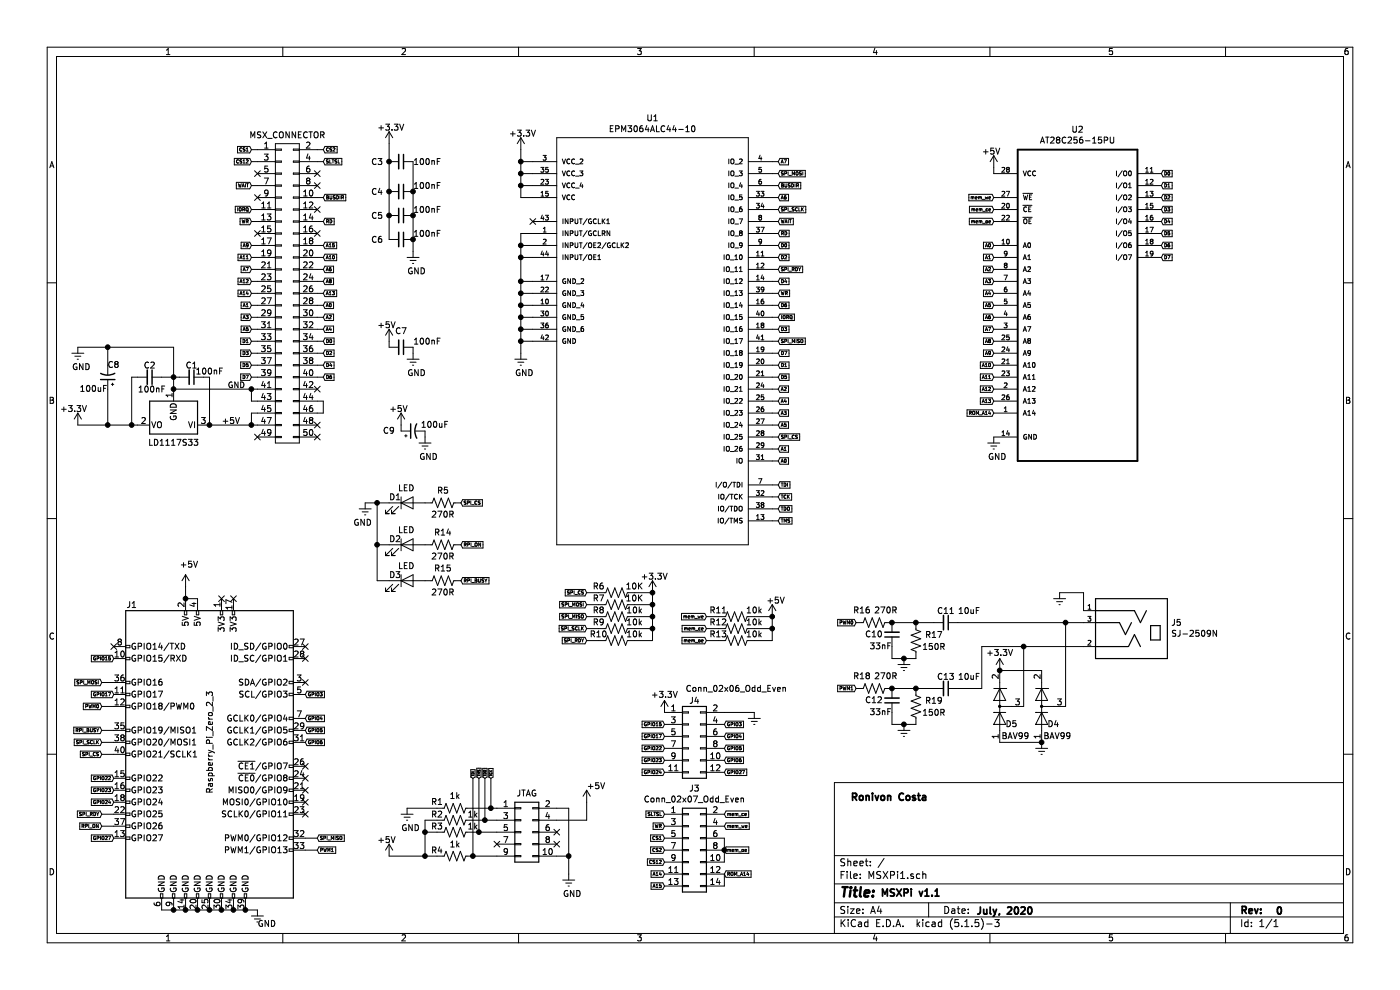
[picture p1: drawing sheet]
EESchema Schematic File Version 4
EELAYER 30 0
EELAYER END
$Descr A4 11693 8268
encoding utf-8
Sheet 1 1
Title ""
Date ""
Rev ""
Comp ""
Comment1 ""
Comment2 ""
Comment3 ""
Comment4 ""
$EndDescr
$Comp
L Connector:Raspberry_Pi_2_3 J1
U 1 1
P 1750 6300
F 0 "J1" H 1100 7550 50  0000 C CNN
F 1 "Raspberry_Pi_Zero_2_3" V 1750 6400 50  0000 C CNN
F 2 "Connector_PinHeader_2.54mm:PinHeader_2x20_P2.54mm_Vertical" H 1750 6300 50  0001 C CNN
F 3 "https://www.raspberrypi.org/documentation/hardware/raspberrypi/schematics/rpi_SCH_3bplus_1p0_reduced.pdf" H 1750 6300 50  0001 C CNN
	1    1750 6300
	1    0    0    -1  
$EndComp
$Comp
L Connector_Generic:Conn_02x05_Odd_Even J2
U 1 1
P 4350 6950
F 0 "J2" H 4400 7367 50  0001 C CNN
F 1 "JTAG" H 4400 7276 50  0000 C CNN
F 2 "Connector_IDC:IDC-Header_2x05_P2.54mm_Horizontal" H 4350 6950 50  0001 C CNN
F 3 "~" H 4350 6950 50  0001 C CNN
	1    4350 6950
	1    0    0    -1  
$EndComp
$Comp
L Device:R_US R1
U 1 1
P 3800 6750
F 0 "R1" V 3850 6900 50  0000 C CNN
F 1 "1k" V 3900 6750 50  0000 C CNN
F 2 "Resistor_THT:R_Axial_DIN0204_L3.6mm_D1.6mm_P5.08mm_Horizontal" V 3840 6740 50  0001 C CNN
F 3 "~" H 3800 6750 50  0001 C CNN
	1    3800 6750
	0    -1   -1   0   
$EndComp
$Comp
L Device:R_US R2
U 1 1
P 3800 6850
F 0 "R2" V 3750 6700 50  0000 C CNN
F 1 "1k" V 3750 7000 50  0000 C CNN
F 2 "Resistor_THT:R_Axial_DIN0204_L3.6mm_D1.6mm_P5.08mm_Horizontal" V 3840 6840 50  0001 C CNN
F 3 "~" H 3800 6850 50  0001 C CNN
	1    3800 6850
	0    1    1    0   
$EndComp
Wire Wire Line
	4150 7150 3950 7150
Wire Wire Line
	3950 6950 4000 6950
Wire Wire Line
	3650 6750 3400 6750
Wire Wire Line
	3550 6850 3650 6850
Wire Wire Line
	3650 6950 3550 6950
Connection ~ 3550 6950
Wire Wire Line
	3550 6950 3550 6850
Wire Wire Line
	3650 7150 3550 7150
Wire Wire Line
	3550 7150 3550 6950
$Comp
L Device:R_US R3
U 1 1
P 3800 6950
F 0 "R3" V 3750 6800 50  0000 C CNN
F 1 "1k" V 3750 7100 50  0000 C CNN
F 2 "Resistor_THT:R_Axial_DIN0204_L3.6mm_D1.6mm_P5.08mm_Horizontal" V 3840 6940 50  0001 C CNN
F 3 "~" H 3800 6950 50  0001 C CNN
	1    3800 6950
	0    1    1    0   
$EndComp
Text GLabel 3950 6500 1    20   Input ~ 0
TDI
Text GLabel 4000 6500 1    20   Input ~ 0
TMS
Text GLabel 4050 6500 1    20   Input ~ 0
TDO
Text GLabel 4100 6500 1    20   Input ~ 0
TCK
Connection ~ 3950 7150
Wire Wire Line
	4150 6850 4050 6850
Wire Wire Line
	4000 6500 4000 6950
Connection ~ 4000 6950
Wire Wire Line
	3950 6750 4100 6750
Wire Wire Line
	4000 6950 4150 6950
Wire Wire Line
	4050 6500 4050 6850
Connection ~ 4050 6850
Wire Wire Line
	4050 6850 3950 6850
Wire Wire Line
	4100 6500 4100 6750
Connection ~ 4100 6750
Wire Wire Line
	4100 6750 4150 6750
Wire Wire Line
	4650 7150 4750 7150
Wire Wire Line
	4750 7150 4750 7300
Wire Wire Line
	4650 6750 4750 6750
Wire Wire Line
	4750 6750 4750 7150
Connection ~ 4750 7150
$Comp
L power:+5V #PWR04
U 1 1
P 4900 6700
F 0 "#PWR04" H 4900 6550 50  0001 C CNN
F 1 "+5V" H 4915 6873 50  0001 C CNN
F 2 "" H 4900 6700 50  0001 C CNN
F 3 "" H 4900 6700 50  0001 C CNN
	1    4900 6700
	1    0    0    -1  
$EndComp
Wire Wire Line
	4900 6850 4650 6850
$Comp
L Device:R_US R4
U 1 1
P 3800 7150
F 0 "R4" V 3750 7000 50  0000 C CNN
F 1 "1k" V 3700 7150 50  0000 C CNN
F 2 "Resistor_THT:R_Axial_DIN0204_L3.6mm_D1.6mm_P5.08mm_Horizontal" V 3840 7140 50  0001 C CNN
F 3 "~" H 3800 7150 50  0001 C CNN
	1    3800 7150
	0    1    1    0   
$EndComp
$Comp
L msx_slot:CONN_02X25 P1
U 1 1
P 2400 2450
F 0 "P1" H 2400 3773 50  0001 C CNN
F 1 "MSX_CONNECTOR" H 2400 3773 50  0000 C CNN
F 2 "MyFootprints:card_edge_connector" H 2400 1700 50  0001 C CNN
F 3 "" H 2400 1700 50  0000 C CNN
	1    2400 2450
	1    0    0    -1  
$EndComp
Wire Wire Line
	2150 3250 2100 3250
Wire Wire Line
	2150 3350 2100 3350
Wire Wire Line
	2100 3350 2100 3250
Wire Wire Line
	2150 3550 2100 3550
Wire Wire Line
	2150 3450 2100 3450
Wire Wire Line
	2100 3450 2100 3550
Connection ~ 2100 3550
Text Label 1850 3550 0    50   ~ 0
+5V
Wire Wire Line
	2650 3350 2700 3350
Wire Wire Line
	2700 3350 2700 3450
Wire Wire Line
	2700 3450 2650 3450
$Comp
L Regulator_Linear:LD1117S33TR_SOT223 LD1117S33
U 1 1
P 1450 3550
F 0 "LD1117S33" H 1450 3700 50  0000 C CNN
F 1 "LD1117S33TR_SOT223" H 1450 3790 50  0001 C CNN
F 2 "Package_TO_SOT_SMD:SOT-223-3_TabPin2" H 1450 3750 50  0001 C CNN
F 3 "http://www.st.com/st-web-ui/static/active/en/resource/technical/document/datasheet/CD00000544.pdf" H 1550 3300 50  0001 C CNN
	1    1450 3550
	-1   0    0    1   
$EndComp
$Comp
L Device:C_Small C2
U 1 1
P 1250 3150
F 0 "C2" V 1150 3150 50  0000 C CNN
F 1 "100nF" V 1350 3050 50  0000 L CNN
F 2 "Capacitor_THT:C_Disc_D3.0mm_W1.6mm_P2.50mm" H 1250 3150 50  0001 C CNN
F 3 "~" H 1250 3150 50  0001 C CNN
	1    1250 3150
	0    1    1    0   
$EndComp
Wire Wire Line
	1150 3550 1100 3550
Wire Wire Line
	1150 3150 1100 3150
Wire Wire Line
	1100 3150 1100 3550
Connection ~ 1100 3550
Text Label 1900 3250 0    47   ~ 0
GND
$Comp
L Device:C_Small C1
U 1 1
P 1600 3150
F 0 "C1" V 1500 3150 50  0000 C CNN
F 1 "100nF" V 1550 3300 50  0000 C CNN
F 2 "Capacitor_THT:C_Disc_D3.0mm_W1.6mm_P2.50mm" H 1600 3150 50  0001 C CNN
F 3 "~" H 1600 3150 50  0001 C CNN
	1    1600 3150
	0    1    1    0   
$EndComp
Wire Wire Line
	1500 3150 1450 3150
Wire Wire Line
	1450 3150 1350 3150
Connection ~ 1450 3150
Wire Wire Line
	1450 3250 1450 3150
$Comp
L power:+3.3V #PWR0101
U 1 1
P 650 3550
F 0 "#PWR0101" H 650 3400 50  0001 C CNN
F 1 "+3.3V" H 665 3723 50  0001 C CNN
F 2 "" H 650 3550 50  0001 C CNN
F 3 "" H 650 3550 50  0001 C CNN
	1    650  3550
	1    0    0    -1  
$EndComp
$Comp
L power:GNDREF #PWR0105
U 1 1
P 2150 7600
F 0 "#PWR0105" H 2150 7350 50  0001 C CNN
F 1 "GNDREF" H 2250 7500 28  0001 C CNN
F 2 "" H 2150 7600 50  0001 C CNN
F 3 "" H 2150 7600 50  0001 C CNN
	1    2150 7600
	1    0    0    -1  
$EndComp
$Comp
L power:GNDREF #PWR0108
U 1 1
P 3400 6750
F 0 "#PWR0108" H 3400 6500 50  0001 C CNN
F 1 "GNDREF" H 3405 6594 28  0001 C CNN
F 2 "" H 3400 6750 50  0001 C CNN
F 3 "" H 3400 6750 50  0001 C CNN
	1    3400 6750
	1    0    0    -1  
$EndComp
$Comp
L power:GNDREF #PWR0110
U 1 1
P 4750 7300
F 0 "#PWR0110" H 4750 7050 50  0001 C CNN
F 1 "GNDREF" H 4700 7150 28  0001 C CNN
F 2 "" H 4750 7300 50  0001 C CNN
F 3 "" H 4750 7300 50  0001 C CNN
	1    4750 7300
	1    0    0    -1  
$EndComp
Text GLabel 2650 7000 2    28   Input ~ 0
SPI_MISO
Text GLabel 850  6300 0    28   Input ~ 0
SPI_CS
Text GLabel 850  6800 0    28   Input ~ 0
SPI_RDY
Wire Wire Line
	950  5700 850  5700
Wire Wire Line
	950  6200 850  6200
Wire Wire Line
	850  6300 950  6300
Wire Wire Line
	850  6800 950  6800
Wire Wire Line
	2550 7000 2650 7000
Wire Wire Line
	3950 6500 3950 7150
NoConn ~ 2650 3250
NoConn ~ 2650 3550
NoConn ~ 2650 3650
NoConn ~ 2150 1450
NoConn ~ 2650 1950
NoConn ~ 2150 1950
NoConn ~ 2650 1450
NoConn ~ 2650 1550
$Comp
L power:+5V #PWR0115
U 1 1
P 3250 7150
F 0 "#PWR0115" H 3250 7000 50  0001 C CNN
F 1 "+5V" H 3265 7323 50  0001 C CNN
F 2 "" H 3250 7150 50  0001 C CNN
F 3 "" H 3250 7150 50  0001 C CNN
	1    3250 7150
	1    0    0    -1  
$EndComp
NoConn ~ 4150 7050
NoConn ~ 4650 6950
NoConn ~ 4650 7050
$Comp
L power:GNDREF #PWR0107
U 1 1
P 650 2900
F 0 "#PWR0107" H 650 2650 50  0001 C CNN
F 1 "GNDREF" H 655 2727 50  0001 C CNN
F 2 "" H 650 2900 50  0001 C CNN
F 3 "" H 650 2900 50  0001 C CNN
	1    650  2900
	1    0    0    -1  
$EndComp
Wire Wire Line
	1450 3150 1450 2900
$Comp
L power:+5V #PWR0106
U 1 1
P 1550 4900
F 0 "#PWR0106" H 1550 4750 50  0001 C CNN
F 1 "+5V" H 1565 5073 50  0001 C CNN
F 2 "" H 1550 4900 50  0001 C CNN
F 3 "" H 1550 4900 50  0001 C CNN
	1    1550 4900
	1    0    0    -1  
$EndComp
NoConn ~ 1850 5000
NoConn ~ 1950 5000
Text Notes 7350 7500 0    59   ~ 12
MSXPi v1.1
Text Notes 8150 7650 0    59   ~ 12
July, 2020
Text Notes 10650 7650 0    59   ~ 12
0
Text Notes 7100 6700 0    59   ~ 12
Ronivon Costa
$Comp
L EPM3064ALC44-10:EPM3064ALC44-10 U1
U 1 1
P 5450 2750
F 0 "U1" H 5450 4515 50  0000 C CNN
F 1 "EPM3064ALC44-10" H 5450 4424 50  0000 C CNN
F 2 "MyFootprints:PLCC-44_16.6x16.6mm_P1.27mm" H 5450 2750 50  0001 L BNN
F 3 "Altera" H 5450 2750 50  0001 L BNN
F 4 "1549412" H 5450 2750 50  0001 L BNN "Field4"
F 5 "51R0503" H 5450 2750 50  0001 L BNN "Field5"
F 6 "EPM3064ALC44-10" H 5450 2750 50  0001 L BNN "Field6"
F 7 "44-PLCC" H 5450 2750 50  0001 L BNN "Field7"
	1    5450 2750
	1    0    0    -1  
$EndComp
Text GLabel 6500 2750 2    28   Input ~ 0
D3
Text GLabel 6500 2950 2    28   Input ~ 0
D7
Text GLabel 6500 3050 2    28   Input ~ 0
D1
Text GLabel 6500 3250 2    28   Input ~ 0
A2
Text GLabel 6500 3350 2    28   Input ~ 0
A4
Text GLabel 6500 3450 2    28   Input ~ 0
A3
Text GLabel 6500 3550 2    28   Input ~ 0
A5
Wire Wire Line
	6450 2750 6500 2750
Wire Wire Line
	6450 2950 6500 2950
Wire Wire Line
	6450 3050 6500 3050
Wire Wire Line
	6450 3150 6500 3150
Wire Wire Line
	6450 3250 6500 3250
Wire Wire Line
	6450 3350 6500 3350
Wire Wire Line
	6450 3450 6500 3450
Wire Wire Line
	6450 3550 6500 3550
Text GLabel 8300 3450 0    28   Input ~ 0
ROM_A14
Wire Wire Line
	6450 3750 6500 3750
Text GLabel 6500 1650 2    28   Input ~ 0
A6
Wire Wire Line
	6450 1650 6500 1650
Wire Wire Line
	6450 1750 6500 1750
Text GLabel 6500 1450 2    28   Input ~ 0
SPI_MOSI
Text GLabel 6500 2150 2    28   Input ~ 0
D2
Text GLabel 6500 2250 2    28   Input ~ 0
SPI_RDY
Text GLabel 6500 2350 2    28   Input ~ 0
D4
Text GLabel 6500 2550 2    28   Input ~ 0
D6
Wire Wire Line
	6450 2550 6500 2550
Wire Wire Line
	6450 2350 6500 2350
Wire Wire Line
	6450 2250 6500 2250
Wire Wire Line
	6450 2150 6500 2150
Wire Wire Line
	6450 2050 6500 2050
Text GLabel 6500 1550 2    28   Input ~ 0
BUSDIR
Wire Wire Line
	6450 1450 6500 1450
Text GLabel 6500 1350 2    28   Input ~ 0
A7
Wire Wire Line
	6450 1350 6500 1350
Text GLabel 6500 2450 2    28   Input ~ 0
WR
Wire Wire Line
	6450 2450 6500 2450
Text GLabel 6500 2650 2    28   Input ~ 0
IORQ
Text GLabel 6500 2850 2    28   Input ~ 0
SPI_MISO
Wire Wire Line
	6450 2650 6500 2650
Wire Wire Line
	6450 2850 6500 2850
Text GLabel 6500 3650 2    28   Input ~ 0
SPI_CS
Text GLabel 6500 3750 2    28   Input ~ 0
A1
Wire Wire Line
	6450 3650 6500 3650
Text GLabel 6500 3850 2    28   Input ~ 0
A0
Wire Wire Line
	6450 3850 6500 3850
NoConn ~ 2150 1650
Text GLabel 6500 3150 2    28   Input ~ 0
D5
Text GLabel 6500 2050 2    28   Input ~ 0
D0
Text GLabel 8300 1750 0    28   Input ~ 0
mem_ce
Text GLabel 6050 7300 2    28   Input ~ 0
ROM_A14
Text GLabel 5550 7300 0    28   Input ~ 0
A14
Text GLabel 5550 7400 0    28   Input ~ 0
A15
Text GLabel 5550 7000 0    28   Input ~ 0
CS1
Text GLabel 5550 7100 0    28   Input ~ 0
CS2
Text GLabel 5550 7200 0    28   Input ~ 0
CS12
Text GLabel 6050 7100 2    28   Input ~ 0
mem_oe
Text GLabel 8300 1850 0    28   Input ~ 0
mem_oe
Text GLabel 6500 1750 2    28   Input ~ 0
SPI_SCLK
Text GLabel 6500 4050 2    28   Input ~ 0
TDI
Text GLabel 6500 4150 2    28   Input ~ 0
TCK
Text GLabel 6500 4250 2    28   Input ~ 0
TDO
Text GLabel 6500 4350 2    28   Input ~ 0
TMS
Wire Wire Line
	6450 4050 6500 4050
Wire Wire Line
	6450 4150 6500 4150
Wire Wire Line
	6450 4250 6500 4250
Wire Wire Line
	6450 4350 6500 4350
$Comp
L power:+3.3V #PWR02
U 1 1
P 4350 1250
F 0 "#PWR02" H 4350 1100 50  0001 C CNN
F 1 "+3.3V" H 4350 1400 50  0001 C CNN
F 2 "" H 4350 1250 50  0001 C CNN
F 3 "" H 4350 1250 50  0001 C CNN
	1    4350 1250
	1    0    0    -1  
$EndComp
Wire Wire Line
	4450 1650 4350 1650
Wire Wire Line
	4350 1650 4350 1550
Wire Wire Line
	4450 1350 4350 1350
Connection ~ 4350 1350
Wire Wire Line
	4350 1350 4350 1250
Wire Wire Line
	4450 1450 4350 1450
Connection ~ 4350 1450
Wire Wire Line
	4350 1450 4350 1350
Wire Wire Line
	4450 1550 4350 1550
Connection ~ 4350 1550
Wire Wire Line
	4350 1550 4350 1450
$Comp
L power:GNDREF #PWR03
U 1 1
P 4350 2950
F 0 "#PWR03" H 4350 2700 50  0001 C CNN
F 1 "GNDREF" H 4355 2777 50  0001 C CNN
F 2 "" H 4350 2950 50  0001 C CNN
F 3 "" H 4350 2950 50  0001 C CNN
	1    4350 2950
	1    0    0    -1  
$EndComp
Wire Wire Line
	4350 2950 4350 2850
Wire Wire Line
	4350 2350 4450 2350
Wire Wire Line
	4450 2450 4350 2450
Connection ~ 4350 2450
Wire Wire Line
	4350 2450 4350 2350
Wire Wire Line
	4450 2550 4350 2550
Connection ~ 4350 2550
Wire Wire Line
	4350 2550 4350 2450
Wire Wire Line
	4450 2650 4350 2650
Connection ~ 4350 2650
Wire Wire Line
	4350 2650 4350 2550
Wire Wire Line
	4450 2750 4350 2750
Connection ~ 4350 2750
Wire Wire Line
	4350 2750 4350 2650
Connection ~ 4350 2850
Wire Wire Line
	4350 2850 4350 2750
$Comp
L power:+5V #PWR05
U 1 1
P 8300 1400
F 0 "#PWR05" H 8300 1250 50  0001 C CNN
F 1 "+5V" H 8315 1573 50  0001 C CNN
F 2 "" H 8300 1400 50  0001 C CNN
F 3 "" H 8300 1400 50  0001 C CNN
	1    8300 1400
	1    0    0    -1  
$EndComp
$Comp
L power:GNDREF #PWR06
U 1 1
P 8300 3650
F 0 "#PWR06" H 8300 3400 50  0001 C CNN
F 1 "GNDREF" H 8250 3500 28  0001 C CNN
F 2 "" H 8300 3650 50  0001 C CNN
F 3 "" H 8300 3650 50  0001 C CNN
	1    8300 3650
	1    0    0    -1  
$EndComp
Text GLabel 850  6200 0    28   Input ~ 0
SPI_SCLK
$Comp
L Device:CP1_Small C8
U 1 1
P 900 3150
F 0 "C8" H 800 3050 50  0000 L CNN
F 1 "100uF" H 900 3250 50  0000 L CNN
F 2 "Capacitor_THT:CP_Radial_D5.0mm_P2.50mm" H 900 3150 50  0001 C CNN
F 3 "~" H 900 3150 50  0001 C CNN
	1    900  3150
	-1   0    0    1   
$EndComp
Wire Wire Line
	650  2900 900  2900
Wire Wire Line
	900  3050 900  2900
Connection ~ 900  2900
Wire Wire Line
	900  2900 1450 2900
Wire Wire Line
	650  3550 900  3550
Wire Wire Line
	900  3250 900  3550
Connection ~ 900  3550
Wire Wire Line
	900  3550 1100 3550
Text GLabel 4900 4950 0    28   Input ~ 0
SPI_CS
Text GLabel 4900 5050 0    28   Input ~ 0
SPI_MOSI
Text GLabel 4900 5150 0    28   Input ~ 0
SPI_MISO
Text GLabel 4900 5250 0    28   Input ~ 0
SPI_SCLK
Text GLabel 4900 5350 0    28   Input ~ 0
SPI_RDY
$Comp
L Device:R_US R6
U 1 1
P 5150 4950
F 0 "R6" V 5200 5100 50  0000 C CNN
F 1 "10K" V 5200 4800 50  0000 C CNN
F 2 "Resistor_THT:R_Axial_DIN0204_L3.6mm_D1.6mm_P5.08mm_Horizontal" V 5190 4940 50  0001 C CNN
F 3 "~" H 5150 4950 50  0001 C CNN
	1    5150 4950
	0    -1   -1   0   
$EndComp
$Comp
L Device:R_US R7
U 1 1
P 5150 5050
F 0 "R7" V 5200 5200 50  0000 C CNN
F 1 "10K" V 5200 4900 50  0000 C CNN
F 2 "Resistor_THT:R_Axial_DIN0204_L3.6mm_D1.6mm_P5.08mm_Horizontal" V 5190 5040 50  0001 C CNN
F 3 "~" H 5150 5050 50  0001 C CNN
	1    5150 5050
	0    -1   -1   0   
$EndComp
$Comp
L Device:R_US R8
U 1 1
P 5150 5150
F 0 "R8" V 5200 5300 50  0000 C CNN
F 1 "10k" V 5200 5000 50  0000 C CNN
F 2 "Resistor_THT:R_Axial_DIN0204_L3.6mm_D1.6mm_P5.08mm_Horizontal" V 5190 5140 50  0001 C CNN
F 3 "~" H 5150 5150 50  0001 C CNN
	1    5150 5150
	0    -1   -1   0   
$EndComp
$Comp
L Device:R_US R9
U 1 1
P 5150 5250
F 0 "R9" V 5200 5400 50  0000 C CNN
F 1 "10k" V 5200 5100 50  0000 C CNN
F 2 "Resistor_THT:R_Axial_DIN0204_L3.6mm_D1.6mm_P5.08mm_Horizontal" V 5190 5240 50  0001 C CNN
F 3 "~" H 5150 5250 50  0001 C CNN
	1    5150 5250
	0    -1   -1   0   
$EndComp
$Comp
L Device:R_US R10
U 1 1
P 5150 5350
F 0 "R10" V 5200 5500 50  0000 C CNN
F 1 "10k" V 5200 5200 50  0000 C CNN
F 2 "Resistor_THT:R_Axial_DIN0204_L3.6mm_D1.6mm_P5.08mm_Horizontal" V 5190 5340 50  0001 C CNN
F 3 "~" H 5150 5350 50  0001 C CNN
	1    5150 5350
	0    -1   -1   0   
$EndComp
$Comp
L power:+3.3V #PWR013
U 1 1
P 5450 4950
F 0 "#PWR013" H 5450 4800 50  0001 C CNN
F 1 "+3.3V" H 5450 5100 50  0001 C CNN
F 2 "" H 5450 4950 50  0001 C CNN
F 3 "" H 5450 4950 50  0001 C CNN
	1    5450 4950
	1    0    0    -1  
$EndComp
Wire Wire Line
	5300 4950 5450 4950
Wire Wire Line
	5300 5350 5450 5350
Wire Wire Line
	5450 5350 5450 5250
Connection ~ 5450 4950
Wire Wire Line
	5300 5050 5450 5050
Connection ~ 5450 5050
Wire Wire Line
	5450 5050 5450 4950
Wire Wire Line
	5300 5150 5450 5150
Connection ~ 5450 5150
Wire Wire Line
	5450 5150 5450 5050
Wire Wire Line
	5300 5250 5450 5250
Connection ~ 5450 5250
Wire Wire Line
	5450 5250 5450 5150
Wire Wire Line
	5000 4950 4900 4950
Wire Wire Line
	5000 5050 4900 5050
Wire Wire Line
	5000 5150 4900 5150
Wire Wire Line
	5000 5250 4900 5250
Wire Wire Line
	5000 5350 4900 5350
Wire Wire Line
	4450 1950 4350 1950
Wire Wire Line
	4450 2050 4350 2050
Wire Wire Line
	4450 2150 4350 2150
Connection ~ 4350 2350
Wire Wire Line
	4350 1950 4350 2050
Connection ~ 4350 2050
Wire Wire Line
	4350 2050 4350 2150
Connection ~ 4350 2150
Wire Wire Line
	4350 2150 4350 2350
Wire Wire Line
	4350 2850 4450 2850
NoConn ~ 4450 1850
Wire Wire Line
	6450 1550 6500 1550
Text GLabel 6500 1950 2    28   Input ~ 0
RD
Text GLabel 6500 1850 2    28   Input ~ 0
WAIT
Wire Wire Line
	6450 1850 6500 1850
Text GLabel 2100 1550 0    28   Input ~ 0
WAIT
Wire Wire Line
	2150 1550 2100 1550
Text GLabel 2100 3150 0    28   Input ~ 0
D7
Wire Wire Line
	2150 3150 2100 3150
Text GLabel 2100 3050 0    28   Input ~ 0
D5
Text GLabel 2100 2950 0    28   Input ~ 0
D3
Text GLabel 2100 2850 0    28   Input ~ 0
D1
Text GLabel 2100 2750 0    28   Input ~ 0
A5
Text GLabel 2100 2650 0    28   Input ~ 0
A3
Text GLabel 2100 2550 0    28   Input ~ 0
A1
Text GLabel 2100 2450 0    28   Input ~ 0
A14
Text GLabel 2100 2350 0    28   Input ~ 0
A12
Text GLabel 2100 2250 0    28   Input ~ 0
A7
Text GLabel 2100 2150 0    28   Input ~ 0
A11
Text GLabel 2100 2050 0    28   Input ~ 0
A9
Text GLabel 2100 1850 0    28   Input ~ 0
WR
Text GLabel 2100 1750 0    28   Input ~ 0
IORQ
Text GLabel 2700 1350 2    28   Input ~ 0
SLTSL
Text GLabel 2700 3150 2    28   Input ~ 0
D6
Text GLabel 2700 3050 2    28   Input ~ 0
D4
Text GLabel 2700 2950 2    28   Input ~ 0
D2
Text GLabel 2700 2850 2    28   Input ~ 0
D0
Text GLabel 2700 2750 2    28   Input ~ 0
A4
Text GLabel 2700 2650 2    28   Input ~ 0
A2
Text GLabel 2700 2550 2    28   Input ~ 0
A0
Text GLabel 2700 2450 2    28   Input ~ 0
A13
Text GLabel 2700 2350 2    28   Input ~ 0
A8
Text GLabel 2700 2250 2    28   Input ~ 0
A6
Text GLabel 2700 2150 2    28   Input ~ 0
A10
Text GLabel 2700 2050 2    28   Input ~ 0
A15
Text GLabel 2700 1850 2    28   Input ~ 0
RD
Text GLabel 2700 1650 2    28   Input ~ 0
BUSDIR
Wire Wire Line
	2650 1650 2700 1650
Wire Wire Line
	2650 1850 2700 1850
Wire Wire Line
	2650 2050 2700 2050
Wire Wire Line
	2650 2150 2700 2150
Wire Wire Line
	2650 2250 2700 2250
Wire Wire Line
	2150 2050 2100 2050
Wire Wire Line
	2150 2150 2100 2150
Wire Wire Line
	2150 2250 2100 2250
Wire Wire Line
	2150 2350 2100 2350
Wire Wire Line
	2150 2450 2100 2450
Wire Wire Line
	2150 2550 2100 2550
Wire Wire Line
	2150 2650 2100 2650
Wire Wire Line
	2150 2750 2100 2750
Wire Wire Line
	2150 2850 2100 2850
Wire Wire Line
	2150 2950 2100 2950
Wire Wire Line
	2150 3050 2100 3050
Wire Wire Line
	2650 3150 2700 3150
Wire Wire Line
	2650 3050 2700 3050
Wire Wire Line
	2650 2950 2700 2950
Wire Wire Line
	2650 2850 2700 2850
Wire Wire Line
	2650 2750 2700 2750
Wire Wire Line
	2650 2650 2700 2650
Wire Wire Line
	2650 2550 2700 2550
Wire Wire Line
	2650 2450 2700 2450
Wire Wire Line
	2650 2350 2700 2350
Wire Wire Line
	2150 1750 2100 1750
Wire Wire Line
	2150 1850 2100 1850
Text GLabel 9700 1450 2    28   Input ~ 0
D0
Text GLabel 9700 1550 2    28   Input ~ 0
D1
Text GLabel 9700 1650 2    28   Input ~ 0
D2
Text GLabel 9700 1750 2    28   Input ~ 0
D3
Text GLabel 9700 1850 2    28   Input ~ 0
D4
Text GLabel 9700 1950 2    28   Input ~ 0
D5
Text GLabel 9700 2050 2    28   Input ~ 0
D6
Text GLabel 9700 2150 2    28   Input ~ 0
D7
Text GLabel 8300 2050 0    28   Input ~ 0
A0
Text GLabel 8300 2150 0    28   Input ~ 0
A1
Text GLabel 8300 2250 0    28   Input ~ 0
A2
Text GLabel 8300 2350 0    28   Input ~ 0
A3
Text GLabel 8300 2450 0    28   Input ~ 0
A4
Text GLabel 8300 2550 0    28   Input ~ 0
A5
Text GLabel 8300 2650 0    28   Input ~ 0
A6
Text GLabel 8300 2750 0    28   Input ~ 0
A7
Text GLabel 8300 2850 0    28   Input ~ 0
A8
Text GLabel 8300 2950 0    28   Input ~ 0
A9
Text GLabel 8300 3050 0    28   Input ~ 0
A10
Text GLabel 8300 3150 0    28   Input ~ 0
A11
Text GLabel 8300 3250 0    28   Input ~ 0
A12
Text GLabel 8300 3350 0    28   Input ~ 0
A13
Wire Wire Line
	2650 1350 2700 1350
Wire Wire Line
	6450 1950 6500 1950
NoConn ~ 2650 1750
Text GLabel 2700 1250 2    28   Input ~ 0
CS2
Text GLabel 2100 1250 0    28   Input ~ 0
CS1
Text GLabel 2100 1350 0    28   Input ~ 0
CS12
Wire Wire Line
	2100 1250 2150 1250
Wire Wire Line
	2100 1350 2150 1350
Wire Wire Line
	2650 1250 2700 1250
Text GLabel 850  5700 0    28   Input ~ 0
SPI_MOSI
NoConn ~ 2550 6800
NoConn ~ 2550 6700
NoConn ~ 2550 6600
NoConn ~ 2550 6500
NoConn ~ 2550 6400
Text Label 8200 1300 0    50   ~ 0
+5V
Text Label 600  3100 0    50   ~ 0
GND
Text Label 1500 4750 0    50   ~ 0
+5V
Text Label 4300 3150 0    50   ~ 0
GND
Text Label 500  3450 0    50   ~ 0
+3.3V
Text Label 3150 7050 0    50   ~ 0
+5V
Text Label 4900 6600 0    50   ~ 0
+5V
Text Label 4700 7500 0    50   ~ 0
GND
Text Label 3350 6950 0    50   ~ 0
GND
Text Label 5350 4850 0    50   ~ 0
+3.3V
Text Label 2150 7750 0    50   ~ 0
GND
Wire Wire Line
	2100 3250 1450 3250
Connection ~ 2100 3250
Connection ~ 1450 3250
Text Label 8250 3850 0    50   ~ 0
GND
$Comp
L AT28C256:AT28C256-15PU U2
U 1 1
P 9000 2450
F 0 "U2" H 9000 3820 50  0000 C CNN
F 1 "AT28C256-15PU" H 9000 3729 50  0000 C CNN
F 2 "MyFootprints:DIP254P1524X482-28" H 9000 2450 50  0001 L BNN
F 3 "Paged Parallel EEPROM" H 9000 2450 50  0001 L BNN
F 4 "PDIP-28" H 9000 2450 50  0001 L BNN "Field4"
F 5 "AT28C256-15PU" H 9000 2450 50  0001 L BNN "Field5"
F 6 "1095782" H 9000 2450 50  0001 L BNN "Field6"
F 7 "ATMEL" H 9000 2450 50  0001 L BNN "Field7"
F 8 "96K6555" H 9000 2450 50  0001 L BNN "Field8"
	1    9000 2450
	1    0    0    -1  
$EndComp
$Comp
L Device:R_US R11
U 1 1
P 6150 5150
F 0 "R11" V 6200 5300 50  0000 C CNN
F 1 "10k" V 6200 5000 50  0000 C CNN
F 2 "Resistor_THT:R_Axial_DIN0204_L3.6mm_D1.6mm_P5.08mm_Horizontal" V 6190 5140 50  0001 C CNN
F 3 "~" H 6150 5150 50  0001 C CNN
	1    6150 5150
	0    -1   -1   0   
$EndComp
$Comp
L Device:R_US R12
U 1 1
P 6150 5250
F 0 "R12" V 6200 5400 50  0000 C CNN
F 1 "10k" V 6200 5100 50  0000 C CNN
F 2 "Resistor_THT:R_Axial_DIN0204_L3.6mm_D1.6mm_P5.08mm_Horizontal" V 6190 5240 50  0001 C CNN
F 3 "~" H 6150 5250 50  0001 C CNN
	1    6150 5250
	0    -1   -1   0   
$EndComp
$Comp
L Device:R_US R13
U 1 1
P 6150 5350
F 0 "R13" V 6200 5500 50  0000 C CNN
F 1 "10k" V 6200 5200 50  0000 C CNN
F 2 "Resistor_THT:R_Axial_DIN0204_L3.6mm_D1.6mm_P5.08mm_Horizontal" V 6190 5340 50  0001 C CNN
F 3 "~" H 6150 5350 50  0001 C CNN
	1    6150 5350
	0    -1   -1   0   
$EndComp
Text GLabel 5900 5150 0    28   Input ~ 0
mem_we
Text GLabel 5900 5250 0    28   Input ~ 0
mem_ce
Text GLabel 5900 5350 0    28   Input ~ 0
mem_oe
Wire Wire Line
	6300 5350 6450 5350
Wire Wire Line
	6300 5250 6450 5250
Connection ~ 6450 5250
Wire Wire Line
	6450 5250 6450 5350
Wire Wire Line
	6300 5150 6450 5150
Wire Wire Line
	6450 5150 6450 5250
Wire Wire Line
	6000 5150 5900 5150
Wire Wire Line
	6000 5250 5900 5250
Wire Wire Line
	6000 5350 5900 5350
$Comp
L power:+5V #PWR014
U 1 1
P 6450 5150
F 0 "#PWR014" H 6450 5000 50  0001 C CNN
F 1 "+5V" H 6465 5323 50  0001 C CNN
F 2 "" H 6450 5150 50  0001 C CNN
F 3 "" H 6450 5150 50  0001 C CNN
	1    6450 5150
	1    0    0    -1  
$EndComp
Text Label 6400 5050 0    50   ~ 0
+5V
Text GLabel 5550 6900 0    28   Input ~ 0
WR
Text GLabel 5550 6800 0    28   Input ~ 0
SLTSL
Text GLabel 6050 6900 2    28   Input ~ 0
mem_we
Text GLabel 6050 6800 2    28   Input ~ 0
mem_ce
$Comp
L Connector_Generic:Conn_02x07_Odd_Even J3
U 1 1
P 5750 7100
F 0 "J3" H 5800 7617 50  0000 C CNN
F 1 "Conn_02x07_Odd_Even" H 5800 7526 50  0000 C CNN
F 2 "Connector_PinHeader_2.54mm:PinHeader_2x07_P2.54mm_Horizontal" H 5750 7100 50  0001 C CNN
F 3 "~" H 5750 7100 50  0001 C CNN
	1    5750 7100
	1    0    0    -1  
$EndComp
Text GLabel 8300 1650 0    28   Input ~ 0
mem_we
Wire Wire Line
	6050 7400 6050 7300
Wire Wire Line
	6050 7000 6050 7100
Wire Wire Line
	6050 7200 6050 7100
Connection ~ 6050 7100
Wire Wire Line
	8300 1450 8300 1400
Wire Wire Line
	1350 7600 1450 7600
Connection ~ 1450 7600
Wire Wire Line
	1450 7600 1550 7600
Connection ~ 1550 7600
Wire Wire Line
	1550 7600 1650 7600
Connection ~ 1650 7600
Wire Wire Line
	1650 7600 1750 7600
Connection ~ 1750 7600
Wire Wire Line
	1750 7600 1850 7600
Connection ~ 1850 7600
Wire Wire Line
	1850 7600 1950 7600
Connection ~ 1950 7600
Wire Wire Line
	1950 7600 2050 7600
Wire Wire Line
	2150 7600 2050 7600
Connection ~ 2050 7600
Connection ~ 6450 5150
Wire Wire Line
	3250 7150 3550 7150
Connection ~ 3550 7150
Wire Wire Line
	4900 6700 4900 6850
Wire Wire Line
	1750 3550 2100 3550
Wire Wire Line
	1750 3550 1750 3150
Wire Wire Line
	1750 3150 1700 3150
Connection ~ 1750 3550
Wire Wire Line
	1550 4900 1550 5000
Wire Wire Line
	1650 5000 1550 5000
Connection ~ 1550 5000
Text GLabel 850  6900 0    28   Input ~ 0
RPI_ON
Wire Wire Line
	950  6900 850  6900
Text GLabel 850  6100 0    28   Input ~ 0
RPI_BUSY
Wire Wire Line
	950  6100 850  6100
Text GLabel 850  5900 0    28   Input ~ 0
PWM0
Wire Wire Line
	950  5900 850  5900
Text GLabel 2650 7100 2    28   Input ~ 0
PWM1
Wire Wire Line
	2550 7100 2650 7100
$Comp
L Device:R_US R16
U 1 1
P 7300 5200
F 0 "R16" V 7400 5300 50  0000 C CNN
F 1 "270R" V 7400 5100 50  0000 C CNN
F 2 "Resistor_THT:R_Axial_DIN0204_L3.6mm_D1.6mm_P5.08mm_Horizontal" V 7340 5190 50  0001 C CNN
F 3 "~" H 7300 5200 50  0001 C CNN
	1    7300 5200
	0    -1   -1   0   
$EndComp
Connection ~ 3150 4550
Wire Wire Line
	3150 4850 3150 4550
Wire Wire Line
	3250 4850 3150 4850
$Comp
L Device:LED D3
U 1 1
P 3400 4850
F 0 "D3" H 3300 4900 50  0000 C CNN
F 1 "LED" H 3393 4975 50  0000 C CNN
F 2 "LED_THT:LED_D3.0mm" H 3400 4850 50  0001 C CNN
F 3 "~" H 3400 4850 50  0001 C CNN
	1    3400 4850
	1    0    0    -1  
$EndComp
Text GLabel 3850 4850 2    28   Input ~ 0
RPI_BUSY
$Comp
L Device:R_US R15
U 1 1
P 3700 4850
F 0 "R15" V 3800 4850 50  0000 C CNN
F 1 "270R" V 3600 4850 50  0000 C CNN
F 2 "Resistor_THT:R_Axial_DIN0204_L3.6mm_D1.6mm_P5.08mm_Horizontal" V 3740 4840 50  0001 C CNN
F 3 "~" H 3700 4850 50  0001 C CNN
	1    3700 4850
	0    -1   -1   0   
$EndComp
Wire Wire Line
	3150 4200 3050 4200
Connection ~ 3150 4200
Wire Wire Line
	3150 4550 3150 4200
Wire Wire Line
	3250 4550 3150 4550
$Comp
L Device:LED D2
U 1 1
P 3400 4550
F 0 "D2" H 3300 4600 50  0000 C CNN
F 1 "LED" H 3393 4675 50  0000 C CNN
F 2 "LED_THT:LED_D3.0mm" H 3400 4550 50  0001 C CNN
F 3 "~" H 3400 4550 50  0001 C CNN
	1    3400 4550
	1    0    0    -1  
$EndComp
Text GLabel 3850 4550 2    28   Input ~ 0
RPI_ON
$Comp
L Device:R_US R14
U 1 1
P 3700 4550
F 0 "R14" V 3800 4550 50  0000 C CNN
F 1 "270R" V 3600 4550 50  0000 C CNN
F 2 "Resistor_THT:R_Axial_DIN0204_L3.6mm_D1.6mm_P5.08mm_Horizontal" V 3740 4540 50  0001 C CNN
F 3 "~" H 3700 4550 50  0001 C CNN
	1    3700 4550
	0    -1   -1   0   
$EndComp
Connection ~ 3450 2000
Wire Wire Line
	3450 2100 3450 2000
$Comp
L power:GNDREF #PWR08
U 1 1
P 3450 2100
F 0 "#PWR08" H 3450 1850 50  0001 C CNN
F 1 "GNDREF" H 3455 1927 50  0001 C CNN
F 2 "" H 3450 2100 50  0001 C CNN
F 3 "" H 3450 2100 50  0001 C CNN
	1    3450 2100
	1    0    0    -1  
$EndComp
Text Label 3500 3850 0    50   ~ 0
GND
Text Label 3250 3450 0    50   ~ 0
+5V
Text Label 3150 2750 0    50   ~ 0
+5V
Text Label 3400 3150 0    50   ~ 0
GND
Text Label 4250 1150 0    50   ~ 0
+3.3V
Text Label 3150 1100 0    50   ~ 0
+3.3V
Text Label 3400 2300 0    50   ~ 0
GND
Text Label 2950 4400 0    50   ~ 0
GND
$Comp
L Device:CP1_Small C9
U 1 1
P 3450 3600
F 0 "C9" V 3450 3750 50  0000 L CNN
F 1 "100uF" V 3500 3300 50  0000 L CNN
F 2 "Capacitor_THT:CP_Radial_D5.0mm_P2.50mm" H 3450 3600 50  0001 C CNN
F 3 "~" H 3450 3600 50  0001 C CNN
	1    3450 3600
	0    -1   -1   0   
$EndComp
$Comp
L power:+5V #PWR011
U 1 1
P 3350 3550
F 0 "#PWR011" H 3350 3400 50  0001 C CNN
F 1 "+5V" H 3365 3723 50  0001 C CNN
F 2 "" H 3350 3550 50  0001 C CNN
F 3 "" H 3350 3550 50  0001 C CNN
	1    3350 3550
	1    0    0    -1  
$EndComp
$Comp
L power:GNDREF #PWR012
U 1 1
P 3550 3650
F 0 "#PWR012" H 3550 3400 50  0001 C CNN
F 1 "GNDREF" H 3500 3500 28  0001 C CNN
F 2 "" H 3550 3650 50  0001 C CNN
F 3 "" H 3550 3650 50  0001 C CNN
	1    3550 3650
	1    0    0    -1  
$EndComp
Wire Wire Line
	3550 3600 3550 3650
Wire Wire Line
	3350 3550 3350 3600
$Comp
L Device:C_Small C7
U 1 1
P 3350 2900
F 0 "C7" V 3213 2900 50  0000 C CNN
F 1 "100nF" V 3300 3000 50  0000 L CNN
F 2 "Capacitor_THT:C_Disc_D3.0mm_W1.6mm_P2.50mm" H 3350 2900 50  0001 C CNN
F 3 "~" H 3350 2900 50  0001 C CNN
	1    3350 2900
	0    1    1    0   
$EndComp
$Comp
L power:+5V #PWR09
U 1 1
P 3250 2850
F 0 "#PWR09" H 3250 2700 50  0001 C CNN
F 1 "+5V" H 3265 3023 50  0001 C CNN
F 2 "" H 3250 2850 50  0001 C CNN
F 3 "" H 3250 2850 50  0001 C CNN
	1    3250 2850
	1    0    0    -1  
$EndComp
$Comp
L power:GNDREF #PWR010
U 1 1
P 3450 2950
F 0 "#PWR010" H 3450 2700 50  0001 C CNN
F 1 "GNDREF" H 3400 2800 28  0001 C CNN
F 2 "" H 3450 2950 50  0001 C CNN
F 3 "" H 3450 2950 50  0001 C CNN
	1    3450 2950
	1    0    0    -1  
$EndComp
Wire Wire Line
	3450 2900 3450 2950
Wire Wire Line
	3250 2850 3250 2900
Connection ~ 3250 1350
Wire Wire Line
	3250 1350 3250 1200
Connection ~ 3250 1600
Connection ~ 3250 1800
Wire Wire Line
	3250 1800 3250 1600
Wire Wire Line
	3250 1600 3250 1350
Wire Wire Line
	3250 2000 3250 1800
Connection ~ 3450 1800
Wire Wire Line
	3450 1800 3450 2000
Connection ~ 3450 1600
Wire Wire Line
	3450 1600 3450 1800
Wire Wire Line
	3450 1350 3450 1600
$Comp
L power:+3.3V #PWR07
U 1 1
P 3250 1200
F 0 "#PWR07" H 3250 1050 50  0001 C CNN
F 1 "+3.3V" H 3250 1350 50  0001 C CNN
F 2 "" H 3250 1200 50  0001 C CNN
F 3 "" H 3250 1200 50  0001 C CNN
	1    3250 1200
	1    0    0    -1  
$EndComp
$Comp
L Device:C_Small C6
U 1 1
P 3350 2000
F 0 "C6" V 3350 1800 50  0000 C CNN
F 1 "100nF" V 3300 2100 50  0000 L CNN
F 2 "Capacitor_THT:C_Disc_D3.0mm_W1.6mm_P2.50mm" H 3350 2000 50  0001 C CNN
F 3 "~" H 3350 2000 50  0001 C CNN
	1    3350 2000
	0    1    1    0   
$EndComp
$Comp
L Device:C_Small C5
U 1 1
P 3350 1800
F 0 "C5" V 3350 1600 50  0000 C CNN
F 1 "100nF" V 3300 1900 50  0000 L CNN
F 2 "Capacitor_THT:C_Disc_D3.0mm_W1.6mm_P2.50mm" H 3350 1800 50  0001 C CNN
F 3 "~" H 3350 1800 50  0001 C CNN
	1    3350 1800
	0    1    1    0   
$EndComp
$Comp
L Device:C_Small C4
U 1 1
P 3350 1600
F 0 "C4" V 3350 1400 50  0000 C CNN
F 1 "100nF" V 3300 1700 50  0000 L CNN
F 2 "Capacitor_THT:C_Disc_D3.0mm_W1.6mm_P2.50mm" H 3350 1600 50  0001 C CNN
F 3 "~" H 3350 1600 50  0001 C CNN
	1    3350 1600
	0    1    1    0   
$EndComp
$Comp
L Device:C_Small C3
U 1 1
P 3350 1350
F 0 "C3" V 3350 1150 50  0000 C CNN
F 1 "100nF" V 3350 1450 50  0000 L CNN
F 2 "Capacitor_THT:C_Disc_D3.0mm_W1.6mm_P2.50mm" H 3350 1350 50  0001 C CNN
F 3 "~" H 3350 1350 50  0001 C CNN
	1    3350 1350
	0    1    1    0   
$EndComp
Wire Wire Line
	3250 4200 3150 4200
$Comp
L power:GNDREF #PWR01
U 1 1
P 3050 4200
F 0 "#PWR01" H 3050 3950 50  0001 C CNN
F 1 "GNDREF" H 3055 4027 50  0001 C CNN
F 2 "" H 3050 4200 50  0001 C CNN
F 3 "" H 3050 4200 50  0001 C CNN
	1    3050 4200
	1    0    0    -1  
$EndComp
Text GLabel 3850 4200 2    28   Input ~ 0
SPI_CS
$Comp
L Device:LED D1
U 1 1
P 3400 4200
F 0 "D1" H 3300 4250 50  0000 C CNN
F 1 "LED" H 3393 4325 50  0000 C CNN
F 2 "LED_THT:LED_D3.0mm" H 3400 4200 50  0001 C CNN
F 3 "~" H 3400 4200 50  0001 C CNN
	1    3400 4200
	1    0    0    -1  
$EndComp
$Comp
L Device:R_US R5
U 1 1
P 3700 4200
F 0 "R5" V 3800 4200 50  0000 C CNN
F 1 "270R" V 3600 4200 50  0000 C CNN
F 2 "Resistor_THT:R_Axial_DIN0204_L3.6mm_D1.6mm_P5.08mm_Horizontal" V 3740 4190 50  0001 C CNN
F 3 "~" H 3700 4200 50  0001 C CNN
	1    3700 4200
	0    -1   -1   0   
$EndComp
Text GLabel 7150 5200 0    28   Input ~ 0
PWM0
$Comp
L Device:C_Small C11
U 1 1
P 7900 5200
F 0 "C11" V 7800 5200 50  0000 C CNN
F 1 "10uF" V 7800 5300 50  0000 L CNN
F 2 "Capacitor_THT:C_Disc_D3.0mm_W1.6mm_P2.50mm" H 7900 5200 50  0001 C CNN
F 3 "~" H 7900 5200 50  0001 C CNN
	1    7900 5200
	0    1    1    0   
$EndComp
$Comp
L Device:C_Small C10
U 1 1
P 7450 5300
F 0 "C10" H 7600 5300 50  0000 C CNN
F 1 "33nF" H 7450 5400 50  0000 L CNN
F 2 "Capacitor_THT:C_Disc_D3.0mm_W1.6mm_P2.50mm" H 7450 5300 50  0001 C CNN
F 3 "~" H 7450 5300 50  0001 C CNN
	1    7450 5300
	-1   0    0    1   
$EndComp
$Comp
L Device:R_US R17
U 1 1
P 7650 5350
F 0 "R17" H 7800 5400 50  0000 C CNN
F 1 "150R" H 7800 5300 50  0000 C CNN
F 2 "Resistor_THT:R_Axial_DIN0204_L3.6mm_D1.6mm_P5.08mm_Horizontal" V 7690 5340 50  0001 C CNN
F 3 "~" H 7650 5350 50  0001 C CNN
	1    7650 5350
	1    0    0    -1  
$EndComp
Wire Wire Line
	7450 5200 7650 5200
Connection ~ 7450 5200
Wire Wire Line
	7800 5200 7650 5200
Connection ~ 7650 5200
$Comp
L power:GNDREF #PWR015
U 1 1
P 7550 5500
F 0 "#PWR015" H 7550 5250 50  0001 C CNN
F 1 "GNDREF" H 7555 5327 50  0001 C CNN
F 2 "" H 7550 5500 50  0001 C CNN
F 3 "" H 7550 5500 50  0001 C CNN
	1    7550 5500
	1    0    0    -1  
$EndComp
Wire Wire Line
	7650 5500 7550 5500
Wire Wire Line
	7550 5500 7450 5500
Connection ~ 7550 5500
Wire Wire Line
	7450 5400 7450 5500
$Comp
L Device:R_US R18
U 1 1
P 7300 5750
F 0 "R18" V 7400 5850 50  0000 C CNN
F 1 "270R" V 7400 5650 50  0000 C CNN
F 2 "Resistor_THT:R_Axial_DIN0204_L3.6mm_D1.6mm_P5.08mm_Horizontal" V 7340 5740 50  0001 C CNN
F 3 "~" H 7300 5750 50  0001 C CNN
	1    7300 5750
	0    -1   -1   0   
$EndComp
Text GLabel 7150 5750 0    28   Input ~ 0
PWM1
$Comp
L Device:C_Small C13
U 1 1
P 7900 5750
F 0 "C13" V 7800 5750 50  0000 C CNN
F 1 "10uF" V 7800 5850 50  0000 L CNN
F 2 "Capacitor_THT:C_Disc_D3.0mm_W1.6mm_P2.50mm" H 7900 5750 50  0001 C CNN
F 3 "~" H 7900 5750 50  0001 C CNN
	1    7900 5750
	0    1    1    0   
$EndComp
$Comp
L Device:C_Small C12
U 1 1
P 7450 5850
F 0 "C12" H 7600 5850 50  0000 C CNN
F 1 "33nF" H 7450 5950 50  0000 L CNN
F 2 "Capacitor_THT:C_Disc_D3.0mm_W1.6mm_P2.50mm" H 7450 5850 50  0001 C CNN
F 3 "~" H 7450 5850 50  0001 C CNN
	1    7450 5850
	-1   0    0    1   
$EndComp
$Comp
L Device:R_US R19
U 1 1
P 7650 5900
F 0 "R19" H 7800 5950 50  0000 C CNN
F 1 "150R" H 7800 5850 50  0000 C CNN
F 2 "Resistor_THT:R_Axial_DIN0204_L3.6mm_D1.6mm_P5.08mm_Horizontal" V 7690 5890 50  0001 C CNN
F 3 "~" H 7650 5900 50  0001 C CNN
	1    7650 5900
	1    0    0    -1  
$EndComp
Wire Wire Line
	7450 5750 7650 5750
Connection ~ 7450 5750
Wire Wire Line
	7800 5750 7650 5750
Connection ~ 7650 5750
$Comp
L power:GNDREF #PWR016
U 1 1
P 7550 6050
F 0 "#PWR016" H 7550 5800 50  0001 C CNN
F 1 "GNDREF" H 7555 5877 50  0001 C CNN
F 2 "" H 7550 6050 50  0001 C CNN
F 3 "" H 7550 6050 50  0001 C CNN
	1    7550 6050
	1    0    0    -1  
$EndComp
Wire Wire Line
	7650 6050 7550 6050
Wire Wire Line
	7550 6050 7450 6050
Connection ~ 7550 6050
Wire Wire Line
	7450 5950 7450 6050
$Comp
L Diode:BAV99 D4
U 1 1
P 8700 5900
F 0 "D4" V 8550 5750 50  0000 L CNN
F 1 "BAV99" V 8450 5650 50  0000 L CNN
F 2 "Package_TO_SOT_SMD:SOT-23" H 8700 5400 50  0001 C CNN
F 3 "https://assets.nexperia.com/documents/data-sheet/BAV99_SER.pdf" H 8700 5900 50  0001 C CNN
	1    8700 5900
	0    -1   -1   0   
$EndComp
$Comp
L Diode:BAV99 D5
U 1 1
P 8350 5900
F 0 "D5" V 8200 5750 50  0000 L CNN
F 1 "BAV99" V 8100 5650 50  0000 L CNN
F 2 "Package_TO_SOT_SMD:SOT-23" H 8350 5400 50  0001 C CNN
F 3 "https://assets.nexperia.com/documents/data-sheet/BAV99_SER.pdf" H 8350 5900 50  0001 C CNN
	1    8350 5900
	0    -1   -1   0   
$EndComp
$Comp
L power:+3.3V #PWR017
U 1 1
P 8350 5600
F 0 "#PWR017" H 8350 5450 50  0001 C CNN
F 1 "+3.3V" H 8350 5750 50  0000 C CNN
F 2 "" H 8350 5600 50  0001 C CNN
F 3 "" H 8350 5600 50  0001 C CNN
	1    8350 5600
	1    0    0    -1  
$EndComp
Wire Wire Line
	8700 5600 8350 5600
Connection ~ 8350 5600
$Comp
L power:GNDREF #PWR018
U 1 1
P 8700 6200
F 0 "#PWR018" H 8700 5950 50  0001 C CNN
F 1 "GNDREF" H 8650 6050 28  0001 C CNN
F 2 "" H 8700 6200 50  0001 C CNN
F 3 "" H 8700 6200 50  0001 C CNN
	1    8700 6200
	1    0    0    -1  
$EndComp
Wire Wire Line
	8350 6200 8700 6200
Connection ~ 8700 6200
Wire Wire Line
	8000 5750 8200 5750
Wire Wire Line
	8200 5750 8200 5400
Wire Wire Line
	8200 5400 8550 5400
Wire Wire Line
	8550 5900 8550 5400
Connection ~ 8550 5400
Wire Wire Line
	8900 5900 8900 5200
Wire Wire Line
	8000 5200 8900 5200
Wire Wire Line
	8900 5200 9050 5200
Connection ~ 8900 5200
Wire Wire Line
	8550 5400 9050 5400
Wire Wire Line
	9050 4950 9050 5100
Wire Wire Line
	8850 4950 9050 4950
$Comp
L power:GNDREF #PWR019
U 1 1
P 8850 4950
F 0 "#PWR019" H 8850 4700 50  0001 C CNN
F 1 "GNDREF" H 8800 4800 28  0001 C CNN
F 2 "" H 8850 4950 50  0001 C CNN
F 3 "" H 8850 4950 50  0001 C CNN
	1    8850 4950
	1    0    0    -1  
$EndComp
$Comp
L AudioJack2_5mm_through-hole:SJ-2509N J5
U 1 1
P 9450 5200
F 0 "J5" H 9120 5204 50  0000 R CNN
F 1 "SJ-2509N" H 9120 5295 50  0000 R CNN
F 2 "MyFootprints:CUI_SJ-2509N" H 9450 5200 50  0001 L BNN
F 3 "CUI INC" H 9450 5200 50  0001 L BNN
F 4 "MANUFACTURER RECOMMENDATIONS" H 9450 5200 50  0001 L BNN "Field4"
F 5 "B" H 9450 5200 50  0001 L BNN "Field5"
	1    9450 5200
	-1   0    0    1   
$EndComp
NoConn ~ 2150 3650
$Comp
L Connector_Generic:Conn_02x06_Odd_Even J4
U 1 1
P 5750 6150
F 0 "J4" H 5800 6450 50  0000 C CNN
F 1 "Conn_02x06_Odd_Even" H 6150 6550 50  0000 C CNN
F 2 "Connector_PinHeader_2.54mm:PinHeader_2x06_P2.54mm_Horizontal" H 5750 6150 50  0001 C CNN
F 3 "~" H 5750 6150 50  0001 C CNN
	1    5750 6150
	1    0    0    -1  
$EndComp
Text GLabel 950  5500 0    28   Input ~ 0
GPIO15
Text GLabel 950  5800 0    28   Input ~ 0
GPIO17
Text GLabel 950  6500 0    28   Input ~ 0
GPIO22
Text GLabel 950  6600 0    28   Input ~ 0
GPIO23
Text GLabel 950  6700 0    28   Input ~ 0
GPIO24
Text GLabel 950  7000 0    28   Input ~ 0
GPIO27
Text GLabel 2550 6100 2    28   Input ~ 0
GPIO5
Text GLabel 2550 6200 2    28   Input ~ 0
GPIO6
Text GLabel 2550 6000 2    28   Input ~ 0
GPIO4
Text GLabel 2550 5800 2    28   Input ~ 0
GPIO3
NoConn ~ 2550 5400
NoConn ~ 2550 5500
Text GLabel 6050 6050 2    28   Input ~ 0
GPIO3
Text GLabel 6050 6150 2    28   Input ~ 0
GPIO4
Text GLabel 6050 6250 2    28   Input ~ 0
GPIO5
Text GLabel 6050 6350 2    28   Input ~ 0
GPIO6
Text GLabel 6050 6450 2    28   Input ~ 0
GPIO27
Text GLabel 5550 6050 0    28   Input ~ 0
GPIO15
Text GLabel 5550 6150 0    28   Input ~ 0
GPIO17
Text GLabel 5550 6250 0    28   Input ~ 0
GPIO22
Text GLabel 5550 6350 0    28   Input ~ 0
GPIO23
Text GLabel 5550 6450 0    28   Input ~ 0
GPIO24
NoConn ~ 950  5400
NoConn ~ 2550 5700
$Comp
L power:+3.3V #PWR020
U 1 1
P 5550 5950
F 0 "#PWR020" H 5550 5800 50  0001 C CNN
F 1 "+3.3V" H 5550 6100 50  0000 C CNN
F 2 "" H 5550 5950 50  0001 C CNN
F 3 "" H 5550 5950 50  0001 C CNN
	1    5550 5950
	1    0    0    -1  
$EndComp
$Comp
L power:GNDREF #PWR021
U 1 1
P 6300 5950
F 0 "#PWR021" H 6300 5700 50  0001 C CNN
F 1 "GNDREF" H 6305 5794 28  0001 C CNN
F 2 "" H 6300 5950 50  0001 C CNN
F 3 "" H 6300 5950 50  0001 C CNN
	1    6300 5950
	1    0    0    -1  
$EndComp
Wire Wire Line
	6050 5950 6300 5950
$EndSCHEMATC
